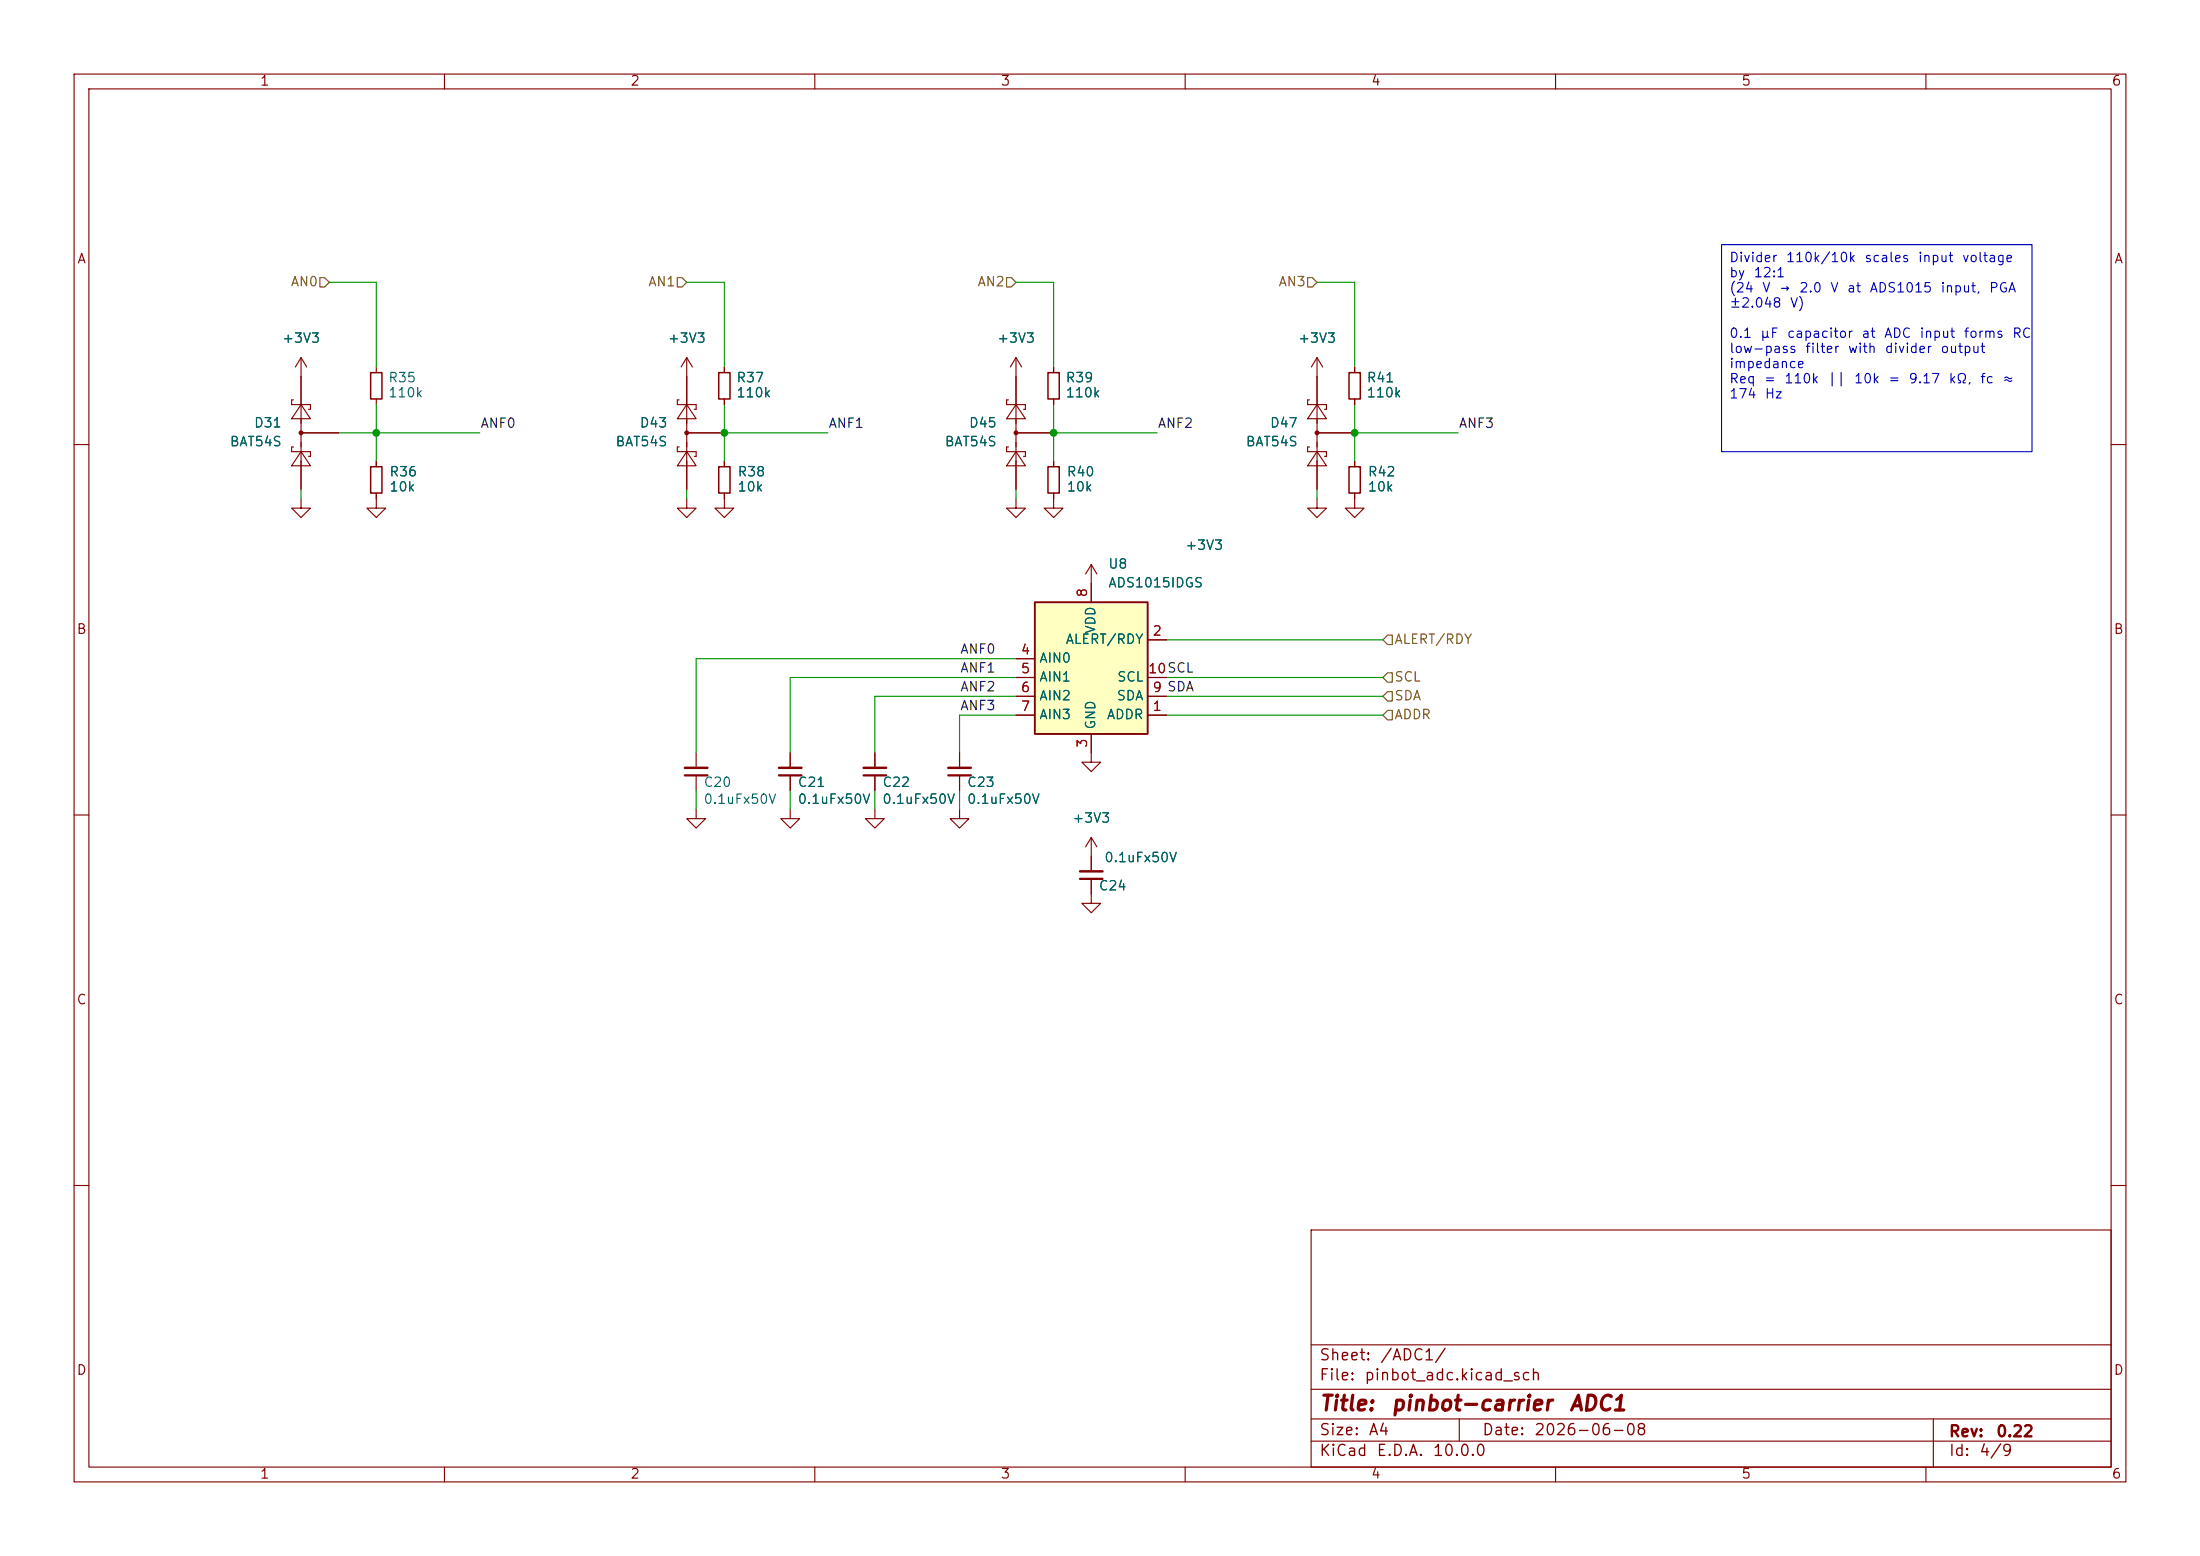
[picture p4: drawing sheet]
<svg xmlns="http://www.w3.org/2000/svg" width="297mm" height="210mm" viewBox="0 0 297 210" stroke-linecap="round" stroke-linejoin="round" font-family="sans-serif">
<g fill="none" stroke="#840000" stroke-width=".15">
<path d="M10 10h277v190h-277zM12 12h273v186h-273zM60 10v2M110 10v2M160 10v2M210 10v2M260 10v2M176.8 54h-.3v.6h2.6v.6h-.3M177.8 54.6l1.3 1.9h-2.6zM177.8 48.3v17.7M177.8 58.4h5.1M177.8 48.3l.8 1.2"/>
<path d="M177.8 48.3l-.8 1.2M182.9 49.5v.8M182.9 53.8v.8M10 60h2M137.2 67.3v1.3h-1.3l1.3 1.3 1.2-1.3h-1.2M142.2 62.2v.8M142.2 66.5v.8M176.8 60.3h-.3v.7h2.6v.6h-.3M177.8 67.3v1.3h-1.3l1.3 1.3 1.3-1.3h-1.3M177.8 61l1.3 1.9h-2.6zM182.9 66.5v2.1h-1.3l1.3 1.3 1.2-1.3h-1.2M182.9 62.2v.8"/>
<path d="M285 60h2M10 110h2M94 109.2v1.3h-1.3l1.3 1.3 1.2-1.3h-1.2M106.7 101.6v2M106.7 104.6v2.1M129.5 109.2v1.3h-1.2l1.2 1.3 1.3-1.3h-1.3M147.3 118.6v3.3h-1.3l1.3 1.3 1.3-1.3h-1.3M147.3 101.6v1.3h1.3l-1.3 1.2-1.3-1.2h1.3M147.3 113l.8 1.3M147.3 113l-.7 1.3M147.3 113v4.6M285 110h2"/>
<path d="M10 160h2M177 166h108v32h-108zM285 160h2M60 198v2M110 198v2M160 198v2M177 194.5h108M177 191.5h108M177 187.5h108M177 181.5h108M197 191.5v3M210 198v2"/>
<path d="M260 198v2M261 191.5v6.5"/>
</g>
<path d="M182.1 50.3h1.5v3.5h-1.5zM141.5 63h1.5v3.5h-1.5zM182.1 63h1.5v3.5h-1.5z" fill="none" stroke="#840000" stroke-width=".2"/>
<path d="M105.2 104.6h3M145.8 118.6h3" fill="none" stroke="#840000" stroke-width=".3"/>
<path d="M105.2 103.6h3M145.8 117.6h3" fill="none" stroke="#840000" stroke-width=".33"/>
<circle cx="177.8" cy="58.4" r=".25" fill="#840000" stroke="#840000" stroke-width=".15"/>
<path d="M139.7 81.3h15.2v17.8h-15.2z" fill="#ffffc2"/>
<path d="M139.7 81.3h15.2v17.8h-15.2z" fill="none" stroke="#840000" stroke-width=".25"/>
<g fill="none" stroke="#840000" stroke-width=".15">
<path d="M39.6 54h-.2v.6h2.5v.6h-.2M40.6 54.6l1.3 1.9h-2.5zM40.6 58.4h5.1M40.6 48.3l.8 1.2M40.6 48.3l-.7 1.2M40.6 48.3v17.7M50.8 49.5v.8M50.8 53.8v.8M91.7 54h-.3v.6h2.6v.6h-.3M92.7 54.6l1.3 1.9h-2.6zM92.7 48.3v17.7M92.7 58.4h5.1"/>
<path d="M92.7 48.3l.8 1.2M92.7 48.3l-.8 1.2M97.8 49.5v.8M97.8 53.8v.8M136.1 54h-.2v.6h2.5v.6h-.2M137.2 54.6l1.2 1.9h-2.5zM137.2 48.3l.7 1.2M137.2 48.3l-.8 1.2M137.2 48.3v17.7M137.2 58.4h5M142.2 49.5v.8M142.2 53.8v.8"/>
<path d="M177.8 58.4h5.1M177.8 50.8v3.8M182.9 49.5v.8M182.9 53.8v.8M39.6 60.3h-.2v.7h2.5v.6h-.2M40.6 67.3v1.3h-1.2l1.2 1.3 1.3-1.3h-1.3M40.6 61l1.3 1.9h-2.5zM50.8 66.5v2.1h-1.3l1.3 1.3 1.3-1.3h-1.3M50.8 62.2v.8M91.7 60.3h-.3v.7h2.6v.6h-.3M92.7 67.3v1.3h-1.3l1.3 1.3 1.3-1.3h-1.3M92.7 61l1.3 1.9h-2.6z"/>
<path d="M97.8 66.5v2.1h-1.3l1.3 1.3 1.3-1.3h-1.3M97.8 62.2v.8M136.1 60.3h-.2v.7h2.5v.6h-.2M137.2 61l1.2 1.9h-2.5zM142.2 66.5v2.1h-1.2l1.2 1.3 1.3-1.3h-1.3M142.2 62.2v.8M147.3 76.2v5.1M147.3 76.2l.8 1.3M147.3 76.2l-.7 1.3M177.8 62.2v3.8M182.9 62.2v.8M182.9 66.5v.8"/>
<path d="M137.2 96.5h2.5M137.2 88.9h2.5M137.2 91.4h2.5M137.2 94h2.5M147.3 99.1v2.5M154.9 96.5h2.6M154.9 86.4h2.6M154.9 91.4h2.6M154.9 94h2.6M94 101.6v2M94 104.6v2.1M106.7 109.2v1.3h-1.3l1.3 1.3 1.2-1.3h-1.2"/>
<path d="M106.7 101.6v2M106.7 104.6v2.1M118.1 109.2v1.3h-1.3l1.3 1.3 1.3-1.3h-1.3M118.1 101.6v2M118.1 104.6v2.1M129.5 101.6v2M129.5 104.6v2.1M147.3 115.6v2M147.3 118.6v2.1"/>
</g>
<path d="M50 50.3h1.6v3.5h-1.6zM97 50.3h1.6v3.5h-1.6zM141.5 50.3h1.5v3.5h-1.5zM50 63h1.6v3.5h-1.6zM97 63h1.6v3.5h-1.6z" fill="none" stroke="#840000" stroke-width=".2"/>
<g fill="#840000" stroke="#840000" stroke-width=".15">
<circle cx="92.7" cy="58.4" r=".25"/>
<circle cx="137.2" cy="58.4" r=".25"/>
<circle cx="40.6" cy="58.4" r=".25"/>
</g>
<path d="M92.5 104.6h3M116.6 104.6h3M128 104.6h3.1" fill="none" stroke="#840000" stroke-width=".3"/>
<path d="M92.5 103.6h3M116.6 103.6h3M128 103.6h3.1" fill="none" stroke="#840000" stroke-width=".33"/>
<path d="M43.2 37.5h.6l.6 .6-.6 .6h-.6zM91.4 37.5h.7l.6 .6-.6 .6h-.7zM135.9 37.5h.6l.7 .6-.7 .6h-.6zM176.5 37.5h.7l.6 .6-.6 .6h-.7zM186.7 94l.6-.7h.7v1.3h-.7zM187.3 90.8h.7v1.3h-.7l-.6-.7zM187.3 95.9h.7v1.3h-.7l-.6-.7zM187.3 85.7h.7v1.3h-.7l-.6-.6z" fill="none" stroke="#725600" stroke-width=".15"/>
<g fill="none" stroke="#009600" stroke-width=".15">
<path d="M44.4 38.1h6.4v11.4M92.7 38.1h5.1v11.4M137.2 38.1h5v11.4M177.8 38.1h5.1v11.4M45.7 58.4h19.1M50.8 54.6v7.6M97.8 58.4h14M97.8 54.6v7.6M142.2 58.4h14M142.2 54.6v7.6M182.9 54.6v7.6M182.9 58.4h13.9"/>
<path d="M40.6 66v1.3M92.7 66v1.3M137.2 66v1.3M177.8 66v1.3M137.2 88.9h-43.2v12.7M137.2 96.5h-7.7v5.1M137.2 91.4h-30.5v10.2M137.2 94h-19.1v7.6M157.5 96.5h29.2M157.5 91.4h29.2M157.5 94h29.2M157.5 86.4h29.2"/>
<path d="M94 106.7v2.5M106.7 106.7v2.5M118.1 106.7v2.5M129.5 106.7v2.5"/>
</g>
<path d="M232.4 33h41.9v28h-41.9z" fill="none" stroke="#0000c2" stroke-width=".15"/>
<g fill="#009600" stroke="#009600" stroke-width=".14">
<circle cx="182.9" cy="58.4" r=".46"/>
<circle cx="97.8" cy="58.4" r=".46"/>
<circle cx="50.8" cy="58.4" r=".46"/>
<circle cx="142.2" cy="58.4" r=".46"/>
</g>
<g font-size="2" fill="#840000">
<text x="178" y="190.9">Title:</text>
<text x="187.7" y="190.9">pinbot-carrier</text>
<text x="211.7" y="190.9">ADC1</text>
</g>
<g font-size="1.5" fill="#840000">
<text x="178" y="184">Sheet:</text>
<text x="186.2" y="184">/ADC1/</text>
<text x="178" y="186.7">File:</text>
<text x="184.1" y="186.7">pinbot_adc.kicad_sch</text>
<text x="178" y="196.9">KiCad</text>
<text x="178" y="194.1">Size:</text>
<text x="184.7" y="194.1">A4</text>
<text x="185.7" y="196.9">E.D.A.</text>
<text x="193.3" y="196.9">10.0.0</text>
<text x="200" y="194.1">Date:</text>
<text x="207" y="194.1">2026-06-08</text>
<text x="263" y="194.3">Rev:</text>
<text x="263" y="196.9">Id:</text>
<text x="267.1" y="196.9">4/9</text>
<text x="269.4" y="194.3">0.22</text>
</g>
<g font-size="1.3" fill="#840000">
<text x="35" y="11.9">1</text>
<text x="85" y="11.9">2</text>
<text x="135" y="11.9">3</text>
<text x="185" y="11.9">4</text>
<text x="235" y="11.9">5</text>
<text x="285" y="11.9">6</text>
<text x="10.3" y="35.9">A</text>
<text x="285.3" y="35.9">A</text>
<text x="10.3" y="85.9">B</text>
<text x="285.3" y="85.9">B</text>
<text x="10.3" y="135.9">C</text>
<text x="285.3" y="135.9">C</text>
<text x="10.3" y="185.9">D</text>
<text x="285.3" y="185.9">D</text>
<text x="35" y="199.9">1</text>
<text x="85" y="199.9">2</text>
<text x="135" y="199.9">3</text>
<text x="185" y="199.9">4</text>
<text x="235" y="199.9">5</text>
<text x="285" y="199.9">6</text>
</g>
<g font-size="1.3" fill="#0000c2">
<text x="233.4" y="35.7">Divider</text>
<text x="241" y="35.7">110k/10k</text>
<text x="251.6" y="35.7">scales</text>
<text x="258.8" y="35.7">input</text>
<text x="264.8" y="35.7">voltage</text>
<text x="233.4" y="37.7">by</text>
<text x="233.4" y="39.8">(24</text>
<text x="233.4" y="41.8">±2.048</text>
<text x="236.6" y="37.7">12:1</text>
<text x="237.8" y="39.8">V</text>
<text x="240.1" y="39.8">→</text>
<text x="241.5" y="41.8">V)</text>
<text x="242.8" y="39.8">2.0</text>
<text x="247" y="39.8">V</text>
<text x="249.3" y="39.8">at</text>
<text x="252.3" y="39.8">ADS1015</text>
<text x="261.9" y="39.8">input,</text>
<text x="268.4" y="39.8">PGA</text>
<text x="233.4" y="45.9">0.1</text>
<text x="233.4" y="48">low-pass</text>
<text x="237.6" y="45.9">µF</text>
<text x="241.1" y="45.9">capacitor</text>
<text x="243.6" y="48">filter</text>
<text x="249.4" y="48">with</text>
<text x="251.2" y="45.9">at</text>
<text x="254.3" y="45.9">ADC</text>
<text x="254.4" y="48">divider</text>
<text x="259.1" y="45.9">input</text>
<text x="261.9" y="48">output</text>
<text x="265" y="45.9">forms</text>
<text x="271.6" y="45.9">RC</text>
<text x="233.4" y="50">impedance</text>
<text x="233.4" y="52.1">Req</text>
<text x="238" y="52.1">=</text>
<text x="240.8" y="52.1">110k</text>
<text x="246.6" y="52.1">||</text>
<text x="250.2" y="52.1">10k</text>
<text x="254.8" y="52.1">=</text>
<text x="257.6" y="52.1">9.17</text>
<text x="263" y="52.1">kΩ,</text>
<text x="267.2" y="52.1">fc</text>
<text x="270.2" y="52.1">≈</text>
<text x="233.4" y="54.1">174</text>
<text x="238.2" y="54.1">Hz</text>
</g>
<g font-size="1.3" fill="#725600">
<text x="39.2" y="39">AN0</text>
<text x="87.4" y="39">AN1</text>
<text x="131.9" y="39">AN2</text>
<text x="172.5" y="39">AN3</text>
<text x="188.2" y="87.2">ALERT/RDY</text>
<text x="188.2" y="92.3">SCL</text>
<text x="188.2" y="94.8">SDA</text>
<text x="188.2" y="97.4">ADDR</text>
</g>
<g font-size="1.3" fill="#006464">
<text x="38" y="46.6">+3V3</text>
<text x="90.1" y="46.6">+3V3</text>
<text x="134.5" y="46.6">+3V3</text>
<text x="175.2" y="46.6">+3V3</text>
<text x="52.3" y="51.9">R35</text>
<text x="52.3" y="53.9">110k</text>
<text x="99.3" y="51.9">R37</text>
<text x="99.3" y="53.9">110k</text>
<text x="143.8" y="51.9">R39</text>
<text x="143.8" y="53.9">110k</text>
<text x="184.4" y="51.9">R41</text>
<text x="184.4" y="53.9">110k</text>
<text x="34.2" y="58">D31</text>
<text x="86.3" y="58">D43</text>
<text x="130.7" y="58">D45</text>
<text x="171.4" y="58">D47</text>
<text x="30.9" y="60.6">BAT54S</text>
<text x="52.5" y="64.6">R36</text>
<text x="83" y="60.6">BAT54S</text>
<text x="99.5" y="64.6">R38</text>
<text x="127.5" y="60.6">BAT54S</text>
<text x="143.9" y="64.6">R40</text>
<text x="168.1" y="60.6">BAT54S</text>
<text x="184.6" y="64.6">R42</text>
<text x="52.5" y="66.6">10k</text>
<text x="99.5" y="66.6">10k</text>
<text x="143.9" y="66.6">10k</text>
<text x="184.6" y="66.6">10k</text>
<text x="149.5" y="77.1">U8</text>
<text x="159.9" y="74.5">+3V3</text>
<text x="149.5" y="79.6">ADS1015IDGS</text>
<text x="140.2" y="89.8">AIN0</text>
<text x="143.8" y="87.2">ALERT/RDY</text>
<text x="148.2" y="85.6" transform="rotate(-90 148.2 85.6)">VDD</text>
<text x="140.2" y="92.3">AIN1</text>
<text x="140.2" y="94.8">AIN2</text>
<text x="150.7" y="94.8">SDA</text>
<text x="150.7" y="92.3">SCL</text>
<text x="140.2" y="97.4">AIN3</text>
<text x="148.2" y="98.6" transform="rotate(-90 148.2 98.6)">GND</text>
<text x="149.3" y="97.4">ADDR</text>
<text x="94.9" y="106.5">C20</text>
<text x="107.6" y="106.5">C21</text>
<text x="119" y="106.5">C22</text>
<text x="130.5" y="106.5">C23</text>
<text x="94.9" y="108.8">0.1uFx50V</text>
<text x="107.6" y="108.8">0.1uFx50V</text>
<text x="119" y="108.8">0.1uFx50V</text>
<text x="130.5" y="108.8">0.1uFx50V</text>
<text x="144.7" y="111.4">+3V3</text>
<text x="149" y="116.7">0.1uFx50V</text>
<text x="148.2" y="120.5">C24</text>
</g>
<g font-size="1.3" fill="#0f0f0f">
<text x="64.8" y="58.1">ANF0</text>
<text x="111.8" y="58.1">ANF1</text>
<text x="156.2" y="58.1">ANF2</text>
<text x="196.8" y="58.1">ANF3</text>
<text x="129.5" y="88.6">ANF0</text>
<text x="129.5" y="91.1">ANF1</text>
<text x="129.5" y="93.6">ANF2</text>
<text x="129.5" y="96.2">ANF3</text>
</g>
<g font-size="1.3" fill="#a90000">
<text x="147.1" y="80.7" transform="rotate(-90 147.1 80.7)">8</text>
<text x="137.7" y="88.6">4</text>
<text x="155.5" y="86.1">2</text>
<text x="137.7" y="91.2">5</text>
<text x="137.7" y="93.7">6</text>
<text x="154.9" y="91.2">10SCL</text>
<text x="154.9" y="91.2">10</text>
<text x="155.5" y="93.7">9 SDA</text>
<text x="155.5" y="93.7">9</text>
<text x="137.7" y="96.3">7</text>
<text x="147.1" y="101" transform="rotate(-90 147.1 101)">3</text>
<text x="155.5" y="96.3">1</text>
</g>
</svg>
